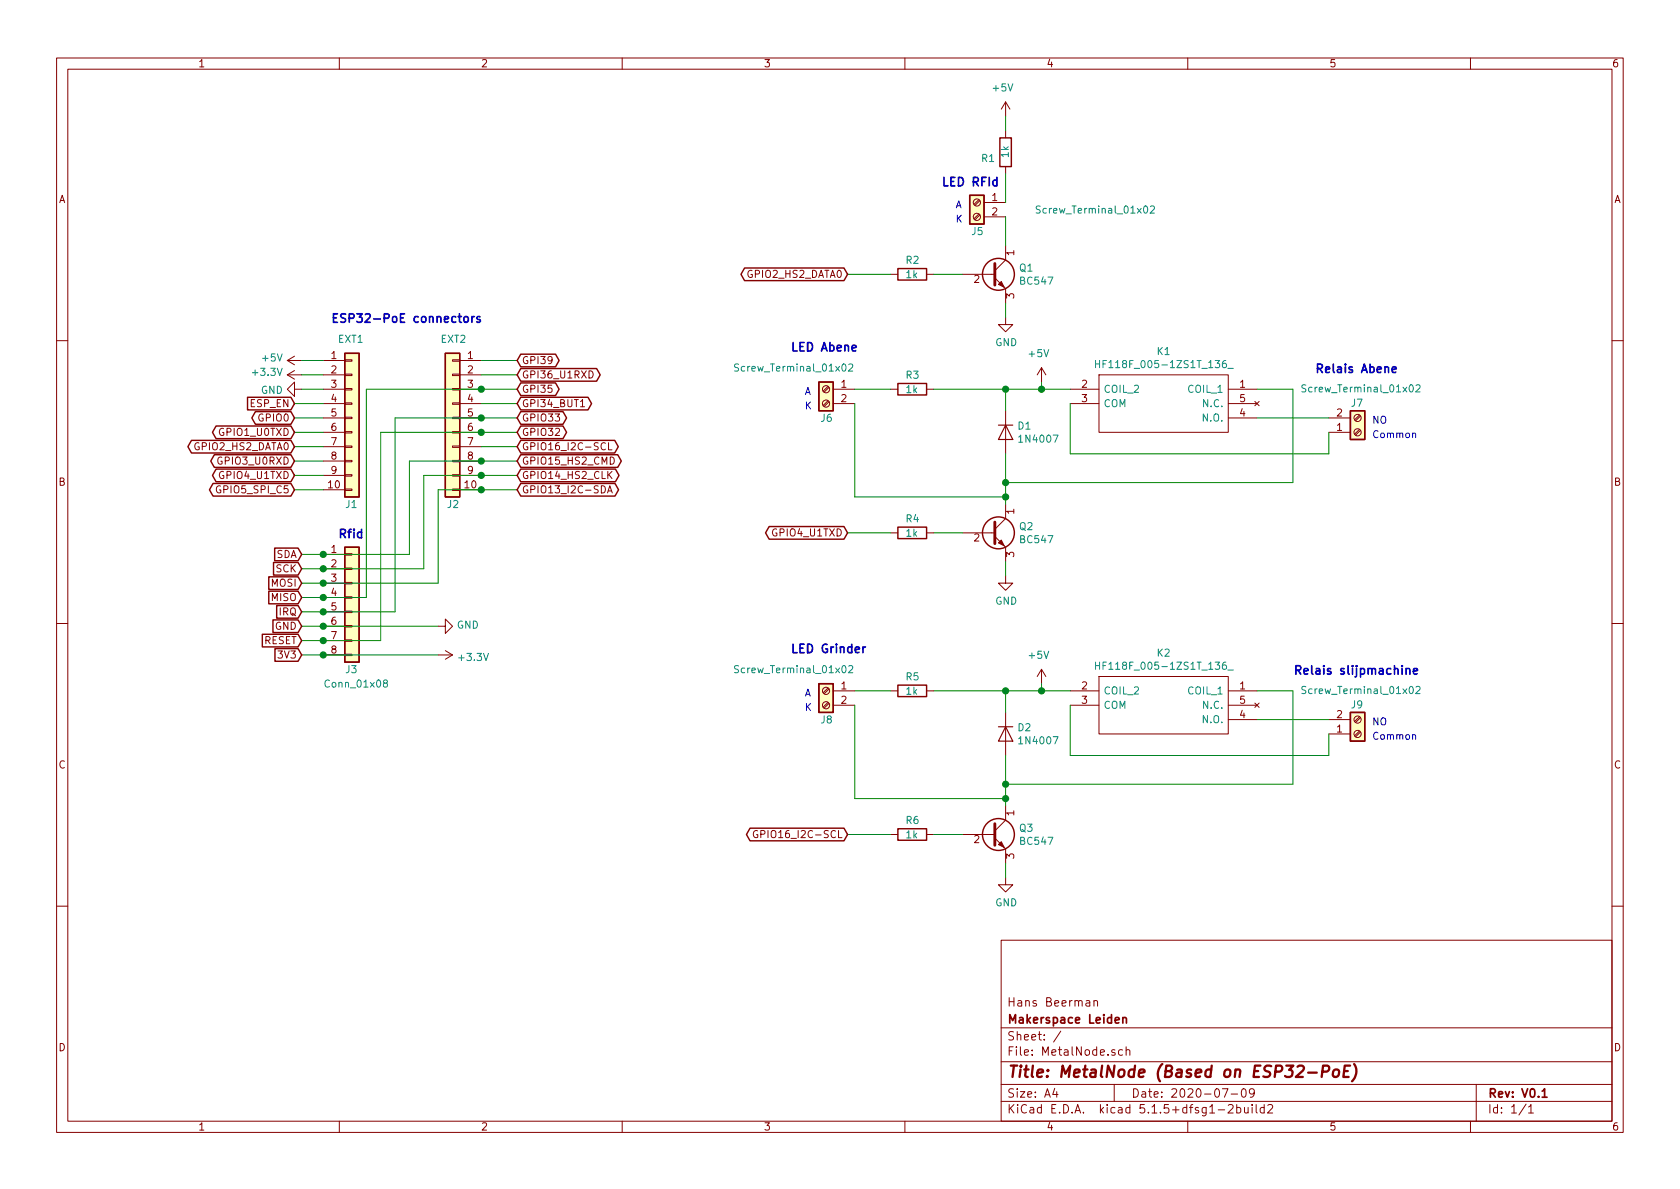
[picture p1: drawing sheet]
EESchema Schematic File Version 4
EELAYER 30 0
EELAYER END
$Descr A4 11693 8268
encoding utf-8
Sheet 1 1
Title "MetalNode (Based on ESP32-PoE)"
Date "2020-07-09"
Rev "V0.1"
Comp "Makerspace Leiden"
Comment1 "Hans Beerman"
Comment2 ""
Comment3 ""
Comment4 ""
$EndDescr
$Comp
L Connector_Generic:Conn_01x10 J1
U 1 1
P 2450 2900
F 0 "J1" H 2400 2300 50  0000 L CNN
F 1 "EXT1" H 2350 3450 50  0000 L CNN
F 2 "Connector_PinSocket_2.54mm:PinSocket_1x10_P2.54mm_Vertical" H 2450 2900 50  0001 C CNN
F 3 "~" H 2450 2900 50  0001 C CNN
	1    2450 2900
	1    0    0    -1  
$EndComp
$Comp
L Connector_Generic:Conn_01x10 J2
U 1 1
P 3150 2900
F 0 "J2" H 3100 2300 50  0000 L CNN
F 1 "EXT2" H 3050 3450 50  0000 L CNN
F 2 "Connector_PinSocket_2.54mm:PinSocket_1x10_P2.54mm_Vertical" H 3150 2900 50  0001 C CNN
F 3 "~" H 3150 2900 50  0001 C CNN
	1    3150 2900
	-1   0    0    -1  
$EndComp
Text GLabel 2050 2800 0    50   Input ~ 0
ESP_EN
$Comp
L power:+3.3V #PWR02
U 1 1
P 2100 2600
F 0 "#PWR02" H 2100 2450 50  0001 C CNN
F 1 "+3.3V" V 2115 2728 50  0000 L CNN
F 2 "" H 2100 2600 50  0001 C CNN
F 3 "" H 2100 2600 50  0001 C CNN
	1    2100 2600
	0    -1   -1   0   
$EndComp
$Comp
L power:+5V #PWR01
U 1 1
P 2100 2500
F 0 "#PWR01" H 2100 2350 50  0001 C CNN
F 1 "+5V" V 2115 2628 50  0000 L CNN
F 2 "" H 2100 2500 50  0001 C CNN
F 3 "" H 2100 2500 50  0001 C CNN
	1    2100 2500
	0    -1   -1   0   
$EndComp
Text GLabel 2050 3100 0    50   BiDi ~ 0
GPIO2_HS2_DATA0
Text GLabel 2050 3000 0    50   BiDi ~ 0
GPIO1_U0TXD
Wire Wire Line
	2100 2500 2250 2500
Wire Wire Line
	2100 2600 2250 2600
Wire Wire Line
	2100 2700 2250 2700
Wire Wire Line
	2050 2800 2250 2800
Wire Wire Line
	2050 3000 2250 3000
Wire Wire Line
	2050 3100 2250 3100
Text GLabel 2050 2900 0    50   BiDi ~ 0
GPIO0
Wire Wire Line
	2050 2900 2250 2900
Text GLabel 2050 3200 0    50   BiDi ~ 0
GPIO3_U0RXD
Wire Wire Line
	2050 3200 2250 3200
Text GLabel 2050 3300 0    50   BiDi ~ 0
GPIO4_U1TXD
Wire Wire Line
	2050 3300 2250 3300
Text GLabel 2050 3400 0    50   BiDi ~ 0
GPIO5_SPI_C5
Wire Wire Line
	2050 3400 2250 3400
Text Notes 2300 2250 0    59   ~ 12
ESP32-PoE connectors
Text GLabel 3600 2500 2    50   BiDi ~ 0
GPI39
Text GLabel 3600 2600 2    50   BiDi ~ 0
GPI36_U1RXD
Text GLabel 3600 2700 2    50   BiDi ~ 0
GPI35
Text GLabel 3600 2900 2    50   BiDi ~ 0
GPIO33
Text GLabel 3600 3000 2    50   BiDi ~ 0
GPIO32
Text GLabel 3600 3100 2    50   BiDi ~ 0
GPIO16_I2C-SCL
Text GLabel 3600 3200 2    50   BiDi ~ 0
GPIO15_HS2_CMD
Text GLabel 3600 3300 2    50   BiDi ~ 0
GPIO14_HS2_CLK
Text GLabel 3600 3400 2    50   BiDi ~ 0
GPIO13_I2C-SDA
Text GLabel 3600 2800 2    50   BiDi ~ 0
GPI34_BUT1
Wire Wire Line
	3350 2500 3600 2500
Wire Wire Line
	3350 2600 3600 2600
Wire Wire Line
	3350 2700 3600 2700
Wire Wire Line
	3350 2800 3600 2800
Wire Wire Line
	3350 2900 3600 2900
Wire Wire Line
	3350 3000 3600 3000
Wire Wire Line
	3350 3100 3600 3100
Wire Wire Line
	3350 3200 3600 3200
Wire Wire Line
	3350 3300 3600 3300
Wire Wire Line
	3350 3400 3600 3400
Text GLabel 2100 3850 0    50   Input ~ 0
SDA
Text GLabel 2100 3950 0    50   Input ~ 0
SCK
Text GLabel 2100 4050 0    50   Input ~ 0
MOSI
Text GLabel 2100 4150 0    50   Input ~ 0
MISO
Text GLabel 2100 4250 0    50   Input ~ 0
IRQ
Text GLabel 2100 4350 0    50   Input ~ 0
GND
Text GLabel 2100 4450 0    50   Input ~ 0
RESET
Text GLabel 2100 4550 0    50   Input ~ 0
3V3
$Comp
L power:+3.3V #PWR05
U 1 1
P 3050 4550
F 0 "#PWR05" H 3050 4400 50  0001 C CNN
F 1 "+3.3V" V 3065 4678 50  0000 L CNN
F 2 "" H 3050 4550 50  0001 C CNN
F 3 "" H 3050 4550 50  0001 C CNN
	1    3050 4550
	0    1    1    0   
$EndComp
Wire Wire Line
	2850 3850 2850 3200
Wire Wire Line
	2850 3200 3350 3200
Connection ~ 3350 3200
Wire Wire Line
	2950 3950 2950 3300
Wire Wire Line
	2950 3300 3350 3300
Connection ~ 3350 3300
Wire Wire Line
	3050 4050 3050 3400
Wire Wire Line
	3050 3400 3350 3400
Connection ~ 3350 3400
Wire Wire Line
	2550 4150 2550 2700
Wire Wire Line
	2550 2700 3350 2700
Connection ~ 3350 2700
Wire Wire Line
	2750 4250 2750 2900
Wire Wire Line
	2750 2900 3350 2900
Connection ~ 3350 2900
Wire Wire Line
	3350 3000 2650 3000
Wire Wire Line
	2650 3000 2650 4450
Connection ~ 3350 3000
$Comp
L power:GND #PWR03
U 1 1
P 2100 2700
F 0 "#PWR03" H 2100 2450 50  0001 C CNN
F 1 "GND" V 2105 2572 50  0000 R CNN
F 2 "" H 2100 2700 50  0001 C CNN
F 3 "" H 2100 2700 50  0001 C CNN
	1    2100 2700
	0    1    1    0   
$EndComp
$Comp
L power:GND #PWR04
U 1 1
P 3050 4350
F 0 "#PWR04" H 3050 4100 50  0001 C CNN
F 1 "GND" V 3055 4222 50  0000 R CNN
F 2 "" H 3050 4350 50  0001 C CNN
F 3 "" H 3050 4350 50  0001 C CNN
	1    3050 4350
	0    -1   -1   0   
$EndComp
Text Notes 9150 2600 0    59   ~ 12
Relais Abene
$Comp
L Transistor_BJT:BC547 Q2
U 1 1
P 6900 3700
F 0 "Q2" H 7091 3746 50  0000 L CNN
F 1 "BC547" H 7091 3655 50  0000 L CNN
F 2 "Package_TO_SOT_THT:TO-92_Inline" H 7100 3625 50  0001 L CIN
F 3 "http://www.fairchildsemi.com/ds/BC/BC547.pdf" H 6900 3700 50  0001 L CNN
	1    6900 3700
	1    0    0    -1  
$EndComp
$Comp
L power:GND #PWR07
U 1 1
P 7000 4000
F 0 "#PWR07" H 7000 3750 50  0001 C CNN
F 1 "GND" H 7005 3827 50  0000 C CNN
F 2 "" H 7000 4000 50  0001 C CNN
F 3 "" H 7000 4000 50  0001 C CNN
	1    7000 4000
	1    0    0    -1  
$EndComp
Wire Wire Line
	7000 4000 7000 3900
Wire Wire Line
	7450 2700 7250 2700
Wire Wire Line
	7000 2700 7000 2850
$Comp
L power:+5V #PWR06
U 1 1
P 7250 2650
F 0 "#PWR06" H 7250 2500 50  0001 C CNN
F 1 "+5V" H 7150 2850 50  0000 L CNN
F 2 "" H 7250 2650 50  0001 C CNN
F 3 "" H 7250 2650 50  0001 C CNN
	1    7250 2650
	1    0    0    -1  
$EndComp
$Comp
L Device:R R4
U 1 1
P 6350 3700
F 0 "R4" V 6250 3650 50  0000 L CNN
F 1 "1k" V 6350 3650 50  0000 L CNN
F 2 "Resistor_THT:R_Axial_DIN0207_L6.3mm_D2.5mm_P7.62mm_Horizontal" V 6280 3700 50  0001 C CNN
F 3 "~" H 6350 3700 50  0001 C CNN
	1    6350 3700
	0    1    1    0   
$EndComp
Wire Wire Line
	5900 3700 6200 3700
Wire Wire Line
	6500 3700 6700 3700
Text Notes 2350 3750 0    59   ~ 12
Rfid
Text Notes 9000 4700 0    59   ~ 12
Relais slijpmachine
$Comp
L power:GND #PWR09
U 1 1
P 7000 6100
F 0 "#PWR09" H 7000 5850 50  0001 C CNN
F 1 "GND" H 7005 5927 50  0000 C CNN
F 2 "" H 7000 6100 50  0001 C CNN
F 3 "" H 7000 6100 50  0001 C CNN
	1    7000 6100
	1    0    0    -1  
$EndComp
Wire Wire Line
	7000 6100 7000 6000
$Comp
L Device:R R6
U 1 1
P 6350 5800
F 0 "R6" V 6250 5750 50  0000 L CNN
F 1 "1k" V 6350 5750 50  0000 L CNN
F 2 "Resistor_THT:R_Axial_DIN0207_L6.3mm_D2.5mm_P7.62mm_Horizontal" V 6280 5800 50  0001 C CNN
F 3 "~" H 6350 5800 50  0001 C CNN
	1    6350 5800
	0    1    1    0   
$EndComp
Wire Wire Line
	5900 5800 6200 5800
Wire Wire Line
	6500 5800 6700 5800
$Comp
L HF118F_005-1ZS1T_136_:HF118F_005-1ZS1T_136_ K1
U 1 1
P 7450 2700
F 0 "K1" H 8100 2965 50  0000 C CNN
F 1 "HF118F_005-1ZS1T_136_" H 8100 2874 50  0000 C CNN
F 2 "HF118F0051ZS1T136" H 8600 2800 50  0001 L CNN
F 3 "https://docs-emea.rs-online.com/webdocs/1663/0900766b81663e9a.pdf" H 8600 2700 50  0001 L CNN
F 4 "Hongfa Europe GMBH SPST Non-Latching Relay PCB Mount, 5V dc Coil, 10 A, 10 A" H 8600 2600 50  0001 L CNN "Description"
F 5 "12.8" H 8600 2500 50  0001 L CNN "Height"
F 6 "Hongfa" H 8600 2400 50  0001 L CNN "Manufacturer_Name"
F 7 "HF118F/005-1ZS1T(136)" H 8600 2300 50  0001 L CNN "Manufacturer_Part_Number"
F 8 "HF118F/005-1ZS1T(136)" H 8600 2200 50  0001 L CNN "Arrow Part Number"
F 9 "" H 8600 2100 50  0001 L CNN "Arrow Price/Stock"
F 10 "" H 8600 2000 50  0001 L CNN "Mouser Part Number"
F 11 "" H 8600 1900 50  0001 L CNN "Mouser Price/Stock"
	1    7450 2700
	1    0    0    -1  
$EndComp
Text Notes 9550 3050 0    49   ~ 0
Common
Text Notes 9550 2950 0    49   ~ 0
NO
Wire Wire Line
	7000 3150 7000 3350
Wire Wire Line
	7000 3350 9000 3350
Wire Wire Line
	9000 3350 9000 2700
Wire Wire Line
	9000 2700 8750 2700
Connection ~ 7000 3350
Wire Wire Line
	7000 3350 7000 3450
$Comp
L Connector:Screw_Terminal_01x02 J7
U 1 1
P 9450 3000
F 0 "J7" H 9400 2800 50  0000 L CNN
F 1 "Screw_Terminal_01x02" H 9050 2700 50  0000 L CNN
F 2 "TerminalBlock_RND:TerminalBlock_RND_205-00287_1x02_P5.08mm_Horizontal" H 9450 3000 50  0001 C CNN
F 3 "~" H 9450 3000 50  0001 C CNN
	1    9450 3000
	1    0    0    1   
$EndComp
Wire Wire Line
	7450 2800 7450 3150
Wire Wire Line
	7450 3150 9250 3150
Wire Wire Line
	9250 3150 9250 3000
Wire Wire Line
	8750 2900 9250 2900
$Comp
L HF118F_005-1ZS1T_136_:HF118F_005-1ZS1T_136_ K2
U 1 1
P 7450 4800
F 0 "K2" H 8100 5065 50  0000 C CNN
F 1 "HF118F_005-1ZS1T_136_" H 8100 4974 50  0000 C CNN
F 2 "HF118F0051ZS1T136" H 8600 4900 50  0001 L CNN
F 3 "https://docs-emea.rs-online.com/webdocs/1663/0900766b81663e9a.pdf" H 8600 4800 50  0001 L CNN
F 4 "Hongfa Europe GMBH SPST Non-Latching Relay PCB Mount, 5V dc Coil, 10 A, 10 A" H 8600 4700 50  0001 L CNN "Description"
F 5 "12.8" H 8600 4600 50  0001 L CNN "Height"
F 6 "Hongfa" H 8600 4500 50  0001 L CNN "Manufacturer_Name"
F 7 "HF118F/005-1ZS1T(136)" H 8600 4400 50  0001 L CNN "Manufacturer_Part_Number"
F 8 "HF118F/005-1ZS1T(136)" H 8600 4300 50  0001 L CNN "Arrow Part Number"
F 9 "" H 8600 4200 50  0001 L CNN "Arrow Price/Stock"
F 10 "" H 8600 4100 50  0001 L CNN "Mouser Part Number"
F 11 "" H 8600 4000 50  0001 L CNN "Mouser Price/Stock"
	1    7450 4800
	1    0    0    -1  
$EndComp
Text Notes 9550 5150 0    49   ~ 0
Common
Text Notes 9550 5050 0    49   ~ 0
NO
Wire Wire Line
	9000 5450 9000 4800
Wire Wire Line
	9000 4800 8750 4800
$Comp
L Connector:Screw_Terminal_01x02 J9
U 1 1
P 9450 5100
F 0 "J9" H 9400 4900 50  0000 L CNN
F 1 "Screw_Terminal_01x02" H 9050 4800 50  0000 L CNN
F 2 "TerminalBlock_RND:TerminalBlock_RND_205-00287_1x02_P5.08mm_Horizontal" H 9450 5100 50  0001 C CNN
F 3 "~" H 9450 5100 50  0001 C CNN
	1    9450 5100
	1    0    0    1   
$EndComp
Wire Wire Line
	7450 4900 7450 5250
Wire Wire Line
	7450 5250 9250 5250
Wire Wire Line
	9250 5250 9250 5100
Wire Wire Line
	8750 5000 9250 5000
Text GLabel 5900 3700 0    50   BiDi ~ 0
GPIO4_U1TXD
Text GLabel 5900 5800 0    50   BiDi ~ 0
GPIO16_I2C-SCL
$Comp
L Connector:Screw_Terminal_01x02 J6
U 1 1
P 5750 2700
F 0 "J6" H 5700 2500 50  0000 L CNN
F 1 "Screw_Terminal_01x02" H 5550 2850 50  0000 L CNN
F 2 "TerminalBlock_RND:TerminalBlock_RND_205-00287_1x02_P5.08mm_Horizontal" H 5750 2700 50  0001 C CNN
F 3 "~" H 5750 2700 50  0001 C CNN
	1    5750 2700
	-1   0    0    -1  
$EndComp
$Comp
L Device:R R3
U 1 1
P 6350 2700
F 0 "R3" V 6250 2650 50  0000 L CNN
F 1 "1k" V 6350 2650 50  0000 L CNN
F 2 "Resistor_THT:R_Axial_DIN0207_L6.3mm_D2.5mm_P7.62mm_Horizontal" V 6280 2700 50  0001 C CNN
F 3 "~" H 6350 2700 50  0001 C CNN
	1    6350 2700
	0    1    1    0   
$EndComp
Wire Wire Line
	5950 2800 5950 3450
Wire Wire Line
	5950 3450 7000 3450
Connection ~ 7000 3450
Wire Wire Line
	7000 3450 7000 3500
Wire Wire Line
	5950 2700 6200 2700
Wire Wire Line
	6500 2700 7000 2700
Connection ~ 7000 2700
Wire Wire Line
	7250 2650 7250 2700
Connection ~ 7250 2700
Wire Wire Line
	7250 2700 7000 2700
$Comp
L Transistor_BJT:BC547 Q3
U 1 1
P 6900 5800
F 0 "Q3" H 7091 5846 50  0000 L CNN
F 1 "BC547" H 7091 5755 50  0000 L CNN
F 2 "Package_TO_SOT_THT:TO-92_Inline" H 7100 5725 50  0001 L CIN
F 3 "http://www.fairchildsemi.com/ds/BC/BC547.pdf" H 6900 5800 50  0001 L CNN
	1    6900 5800
	1    0    0    -1  
$EndComp
Wire Wire Line
	7450 4800 7250 4800
Wire Wire Line
	7000 4800 7000 4950
$Comp
L power:+5V #PWR08
U 1 1
P 7250 4750
F 0 "#PWR08" H 7250 4600 50  0001 C CNN
F 1 "+5V" H 7150 4950 50  0000 L CNN
F 2 "" H 7250 4750 50  0001 C CNN
F 3 "" H 7250 4750 50  0001 C CNN
	1    7250 4750
	1    0    0    -1  
$EndComp
Wire Wire Line
	7000 5250 7000 5450
Wire Wire Line
	7000 5450 9000 5450
Connection ~ 7000 5450
Wire Wire Line
	7000 5450 7000 5550
$Comp
L Connector:Screw_Terminal_01x02 J8
U 1 1
P 5750 4800
F 0 "J8" H 5700 4600 50  0000 L CNN
F 1 "Screw_Terminal_01x02" H 5550 4950 50  0000 L CNN
F 2 "TerminalBlock_RND:TerminalBlock_RND_205-00287_1x02_P5.08mm_Horizontal" H 5750 4800 50  0001 C CNN
F 3 "~" H 5750 4800 50  0001 C CNN
	1    5750 4800
	-1   0    0    -1  
$EndComp
$Comp
L Device:R R5
U 1 1
P 6350 4800
F 0 "R5" V 6250 4750 50  0000 L CNN
F 1 "1k" V 6350 4750 50  0000 L CNN
F 2 "Resistor_THT:R_Axial_DIN0207_L6.3mm_D2.5mm_P7.62mm_Horizontal" V 6280 4800 50  0001 C CNN
F 3 "~" H 6350 4800 50  0001 C CNN
	1    6350 4800
	0    1    1    0   
$EndComp
Wire Wire Line
	5950 4900 5950 5550
Wire Wire Line
	5950 5550 7000 5550
Connection ~ 7000 5550
Wire Wire Line
	7000 5550 7000 5600
Wire Wire Line
	5950 4800 6200 4800
Wire Wire Line
	6500 4800 7000 4800
Connection ~ 7000 4800
Wire Wire Line
	7250 4750 7250 4800
Connection ~ 7250 4800
Wire Wire Line
	7250 4800 7000 4800
Text Notes 5500 4550 0    59   ~ 12
LED Grinder
Text Notes 5500 2450 0    59   ~ 12
LED Abene
Text Notes 5600 2750 0    49   ~ 0
A
Text Notes 5600 2850 0    49   ~ 0
K
Text Notes 5600 4850 0    49   ~ 0
A
Text Notes 5600 4950 0    49   ~ 0
K
$Comp
L power:GND #PWR011
U 1 1
P 7000 2200
F 0 "#PWR011" H 7000 1950 50  0001 C CNN
F 1 "GND" H 7005 2027 50  0000 C CNN
F 2 "" H 7000 2200 50  0001 C CNN
F 3 "" H 7000 2200 50  0001 C CNN
	1    7000 2200
	1    0    0    -1  
$EndComp
Wire Wire Line
	7000 2200 7000 2100
$Comp
L Device:R R2
U 1 1
P 6350 1900
F 0 "R2" V 6250 1850 50  0000 L CNN
F 1 "1k" V 6350 1850 50  0000 L CNN
F 2 "Resistor_THT:R_Axial_DIN0207_L6.3mm_D2.5mm_P7.62mm_Horizontal" V 6280 1900 50  0001 C CNN
F 3 "~" H 6350 1900 50  0001 C CNN
	1    6350 1900
	0    1    1    0   
$EndComp
Wire Wire Line
	5900 1900 6200 1900
Wire Wire Line
	6500 1900 6700 1900
$Comp
L Transistor_BJT:BC547 Q1
U 1 1
P 6900 1900
F 0 "Q1" H 7091 1946 50  0000 L CNN
F 1 "BC547" H 7091 1855 50  0000 L CNN
F 2 "Package_TO_SOT_THT:TO-92_Inline" H 7100 1825 50  0001 L CIN
F 3 "http://www.fairchildsemi.com/ds/BC/BC547.pdf" H 6900 1900 50  0001 L CNN
	1    6900 1900
	1    0    0    -1  
$EndComp
$Comp
L Connector:Screw_Terminal_01x02 J5
U 1 1
P 6800 1400
F 0 "J5" H 6750 1200 50  0000 L CNN
F 1 "Screw_Terminal_01x02" H 5550 1350 50  0000 L CNN
F 2 "TerminalBlock_RND:TerminalBlock_RND_205-00287_1x02_P5.08mm_Horizontal" H 6800 1400 50  0001 C CNN
F 3 "~" H 6800 1400 50  0001 C CNN
	1    6800 1400
	-1   0    0    -1  
$EndComp
Text Notes 6650 1450 0    49   ~ 0
A
Text Notes 6650 1550 0    49   ~ 0
K
$Comp
L Device:R R1
U 1 1
P 7000 1050
F 0 "R1" H 7070 1096 50  0000 L CNN
F 1 "1k" V 7000 1000 50  0000 L CNN
F 2 "Resistor_THT:R_Axial_DIN0207_L6.3mm_D2.5mm_P7.62mm_Horizontal" V 6930 1050 50  0001 C CNN
F 3 "~" H 7000 1050 50  0001 C CNN
	1    7000 1050
	-1   0    0    1   
$EndComp
Text Notes 6550 1300 0    59   ~ 12
LED RFId
$Comp
L power:+5V #PWR010
U 1 1
P 7000 800
F 0 "#PWR010" H 7000 650 50  0001 C CNN
F 1 "+5V" H 6900 1000 50  0000 L CNN
F 2 "" H 7000 800 50  0001 C CNN
F 3 "" H 7000 800 50  0001 C CNN
	1    7000 800 
	1    0    0    -1  
$EndComp
Wire Wire Line
	7000 800  7000 900 
Wire Wire Line
	7000 1200 7000 1400
Wire Wire Line
	7000 1500 7000 1700
Text GLabel 5900 1900 0    50   BiDi ~ 0
GPIO2_HS2_DATA0
$Comp
L Diode:1N4007 D1
U 1 1
P 7000 3000
F 0 "D1" V 6954 3079 50  0000 L CNN
F 1 "1N4007" V 7045 3079 50  0000 L CNN
F 2 "Diode_THT:D_DO-41_SOD81_P10.16mm_Horizontal" H 7000 2825 50  0001 C CNN
F 3 "http://www.vishay.com/docs/88503/1n4001.pdf" H 7000 3000 50  0001 C CNN
	1    7000 3000
	0    1    1    0   
$EndComp
$Comp
L Diode:1N4007 D2
U 1 1
P 7000 5100
F 0 "D2" V 6954 5179 50  0000 L CNN
F 1 "1N4007" V 7045 5179 50  0000 L CNN
F 2 "Diode_THT:D_DO-41_SOD81_P10.16mm_Horizontal" H 7000 4925 50  0001 C CNN
F 3 "http://www.vishay.com/docs/88503/1n4001.pdf" H 7000 5100 50  0001 C CNN
	1    7000 5100
	0    1    1    0   
$EndComp
$Comp
L Connector_Generic:Conn_01x08 J3
U 1 1
P 2450 4150
F 0 "J3" H 2400 3650 50  0000 L CNN
F 1 "Conn_01x08" H 2250 3550 50  0000 L CNN
F 2 "Connector_PinSocket_2.54mm:PinSocket_1x08_P2.54mm_Vertical" H 2450 4150 50  0001 C CNN
F 3 "~" H 2450 4150 50  0001 C CNN
	1    2450 4150
	1    0    0    -1  
$EndComp
Wire Wire Line
	2100 3850 2250 3850
Wire Wire Line
	2100 3950 2250 3950
Wire Wire Line
	2100 4050 2250 4050
Wire Wire Line
	2100 4150 2250 4150
Wire Wire Line
	2100 4250 2250 4250
Wire Wire Line
	2100 4350 2250 4350
Wire Wire Line
	2100 4450 2250 4450
Wire Wire Line
	2100 4550 2250 4550
Connection ~ 2250 3850
Wire Wire Line
	2250 3850 2850 3850
Connection ~ 2250 3950
Wire Wire Line
	2250 3950 2950 3950
Connection ~ 2250 4050
Wire Wire Line
	2250 4050 3050 4050
Connection ~ 2250 4150
Wire Wire Line
	2250 4150 2550 4150
Connection ~ 2250 4250
Wire Wire Line
	2250 4250 2750 4250
Connection ~ 2250 4350
Wire Wire Line
	2250 4350 3050 4350
Connection ~ 2250 4450
Wire Wire Line
	2250 4450 2650 4450
Connection ~ 2250 4550
Wire Wire Line
	2250 4550 3050 4550
$EndSCHEMATC
